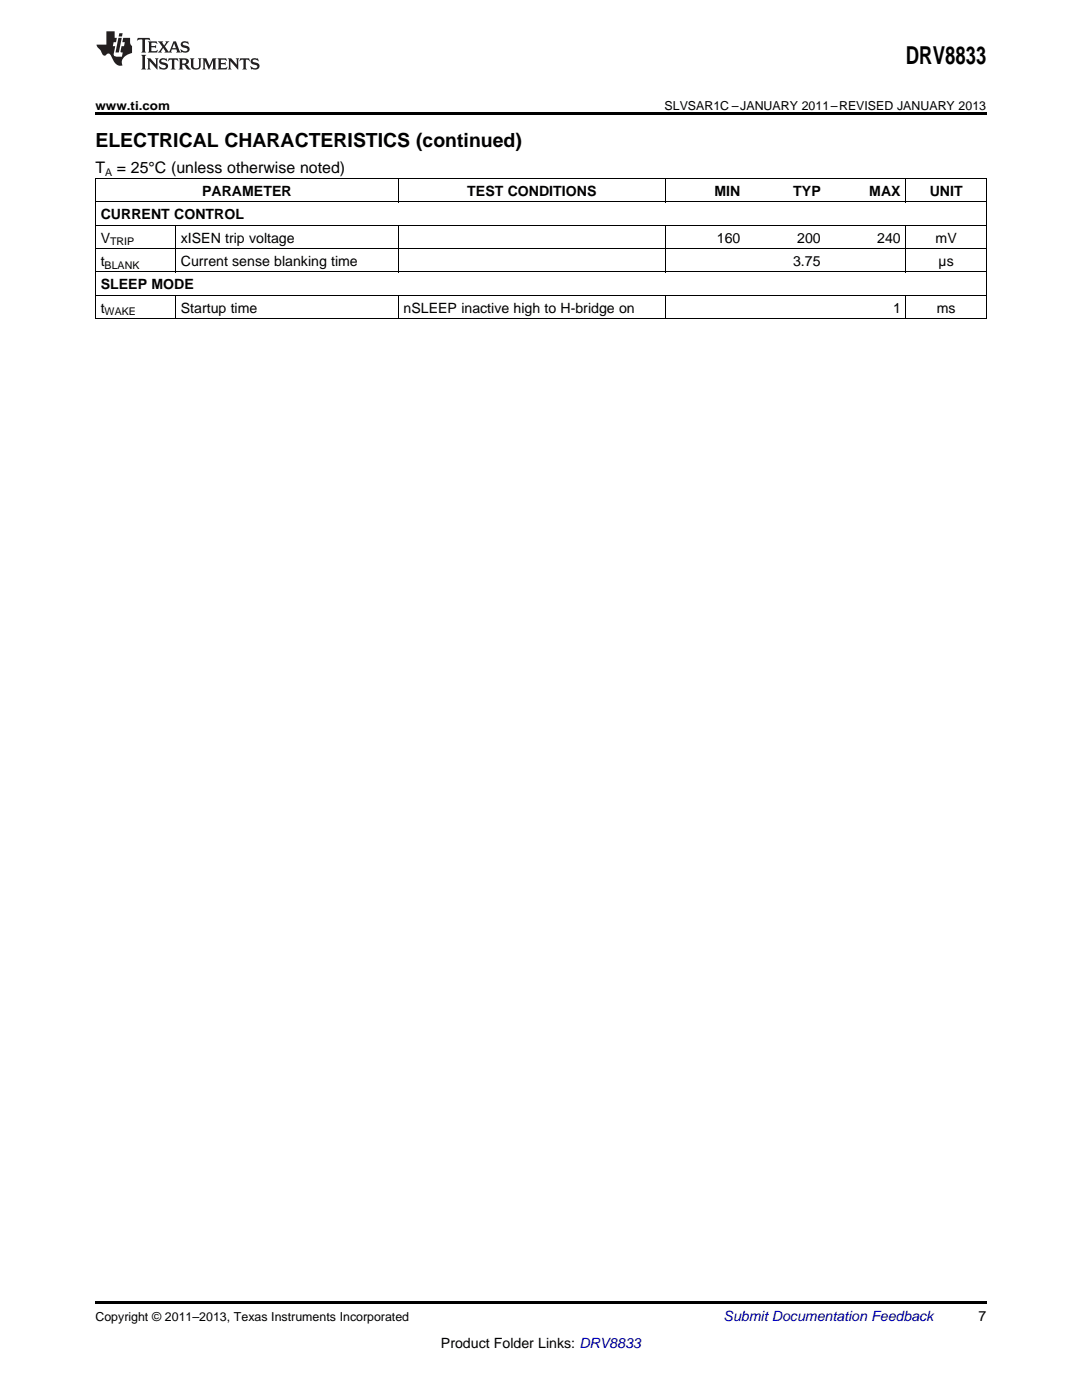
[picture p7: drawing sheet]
<svg xmlns="http://www.w3.org/2000/svg" width="216mm" height="279mm" viewBox="0 0 216 279" stroke-linecap="round" stroke-linejoin="round" font-family="sans-serif">
<path d="M19 22.5h177.8v.5h-177.8zM19 259.7h177.8v.5h-177.8z" fill="#000"/>
<g fill="none" stroke="#000" stroke-width=".2">
<path d="M19 35.6h177.8M19.1 35.7v27.9M79.4 35.7v4.7M132.8 35.7v4.7M180.8 35.7v4.7M196.8 35.7v27.9M19 58.9h177.8M19 54.3h177.8M19 49.6h177.8M19 45h177.8M19 40.3h177.8M35 45v9.3"/>
<path d="M35 59v4.6M79.4 45v9.3M79.4 59v4.6M132.8 45v9.3M132.8 59v4.6M180.8 45v9.3M180.8 59v4.6M19 63.6h177.8"/>
</g>
<g fill="#231f20">
<path d="M27.5 7.6l-.1 .5 .4-.2h.6v.1v2.1l-.2 .4h1l-.3-.4v-2.1l.1-.1h.5l.5 .2-.2-.5zM29.5 8.3l.2 .3v1.5l-.2 .4h1.8l.2-.6a1.04 1.04 0 0 1-1.3 .2v-.7h.6l.3 .2v-.6l-.3 .2h-.6v-.6l.8-.1 .4 .3-.2-.5zM31.5 8.3l.9 1.1-.9 1.1h.8l-.2-.2 .5-.7 .4 .7-.2 .2h1.5l-.1-.2 .1-.4h.9l.1 .4-.2 .2h1l-.3-.3-.7-1.9h-.5l-.9 2-.8-1 .9-1h-.8l.1 .3-.3 .5-.4-.6 .2-.2zM34.7 8.6l.4 1h-.7zM36.3 8.4a.63 .63 0 0 0-.2 .7 .63 .63 0 0 0 .6 .4l.6 .2 .1 .2a.75 .75 0 0 1-.7 .4 .75 .75 0 0 1-.6-.5l.1 .7 .1-.1a1.11 1.11 0 0 0 1.5-.6 1.13 1.13 0 0 0-1.2-.8l-.1-.4a1.04 1.04 0 0 1 1.2 .2l-.2-.5-.1 .1-.5-.2zM28.2 10.9l.2 .4v2.2l-.2 .4h1l-.3-.4v-2.2l.3-.4zM29.3 11.6l.3 .4v1.5l-.3 .4h.8l-.2-.4v-1.3l1.5 1.7v-1.9l.2-.4h-.7l.2 .4v.9l-1.1-1.3zM32 11.8a.62 .62 0 0 0-.2 .7 .62 .62 0 0 0 .6 .4l.6 .1 .1 .3a.76 .76 0 0 1-.7 .3 .76 .76 0 0 1-.6-.4l.1 .7 .1-.1a1.11 1.11 0 0 0 1.5-.6 1.13 1.13 0 0 0-1.2-.8l-.1-.4a1.04 1.04 0 0 1 1.2 .2l-.2-.6-.1 .1-.5-.1zM33.7 11.6l-.2 .6a.61 .61 0 0 1 .8-.3v1.6l-.2 .4h.9l-.2-.4v-1.6a.63 .63 0 0 1 .8 .3l-.2-.6zM35.6 11.6l.3 .4v1.5l-.3 .4h1l-.2-.2v-.8l.5 .2a.76 .76 0 0 0 1.2 .7l-1-1a.58 .58 0 0 0 .6-.5 .58 .58 0 0 0-.5-.6zM36.4 11.9h.1a.45 .45 0 0 1 .5 .1 .45 .45 0 0 1 .1 .5l-.7 .2zM37.9 11.6l.2 .2a2.17 2.17 0 0 0 .3 1.9 .99 .99 0 0 0 1.6-.6v-1.1l.2-.4h-.7l.2 .2a1.92 1.92 0 0 1-.2 1.8 .6 .6 0 0 1-.9-.5v-1.1l.2-.4zM40.4 11.6l.2 .4v1.5l-.2 .4h.7l-.2-.4v-1.4l.8 1.8 .8-1.8v1.4l-.2 .4h.9l-.2-.4v-1.5l.2-.4h-.8l-.6 1.5-.6-1.5zM43.4 11.6l.2 .4v1.5l-.2 .4h1.8l.2-.6a1.04 1.04 0 0 1-1.3 .1v-.6h.5l.4 .2v-.6l-.4 .2h-.5v-.7h.8l.3 .3-.1-.6zM45.5 11.6l.2 .4v1.5l-.2 .4h.7l-.2-.4v-1.3l1.5 1.7v-1.9l.2-.4h-.7l.2 .4v.9l-1.1-1.3zM47.9 11.6l-.1 .6a.61 .61 0 0 1 .8-.3v1.6l-.3 .4h1l-.3-.4 .1-1.6a.63 .63 0 0 1 .7 .3l-.1-.6zM50.2 11.8a.62 .62 0 0 0-.2 .7 .62 .62 0 0 0 .6 .4l.6 .1 .2 .3a.76 .76 0 0 1-.8 .3 .76 .76 0 0 1-.6-.4l.1 .7 .2-.1a1.11 1.11 0 0 0 1.5-.6 1.13 1.13 0 0 0-1.3-.8l-.1-.4a1.04 1.04 0 0 1 1.2 .2l-.1-.6-.2 .1-.5-.1z"/>
<path d="M21.2 6.3v2.6h-1.9l.1 .4 .7 .9a.91 .91 0 0 0 1 .8 .56 .56 0 0 1 .5-.3 .56 .56 0 0 1 .5 .3l.4 .8a1.53 1.53 0 0 0 1.9 1.2 1.54 1.54 0 0 1 1-2.1l.9-.3v-1.4a1.52 1.52 0 0 1-.3-1.6h-1.4l-.2 .8h.5l-.2 .8h-.4l-.2 1v.2l.4 .1-.2 .8a1.93 1.93 0 0 1-1.6-.3l.3-1.8h-.5l.2-.8h.4l.2-.8h-.4v-1.3zM23.6 7.6l-.6 2.9h.7l.6-2.9zM23.8 6.6l-.1 .7h.6l.2-.7z"/>
</g>
<text font-size="4.9" x="180.8" y="12.8">DRV8833</text>
<text font-size="3.9" x="19" y="29.3">ELECTRICAL CHARACTERISTICS (continued)</text>
<g font-size="3.2">
<text x="19" y="34.4">T</text>
<text x="23.3" y="34.4">= 25°C (unless otherwise noted)</text>
</g>
<g font-size="2.8">
<text x="40.3" y="39.1">PARAMETER</text>
<text x="93.2" y="39.1">TEST CONDITIONS</text>
<text x="142.6" y="39.1">MIN</text>
<text x="158.3" y="39.1">TYP</text>
<text x="173.5" y="39.1">MAX</text>
<text x="185.5" y="39.1">UNIT</text>
<text x="20.1" y="43.7">CURRENT CONTROL</text>
<text x="20.1" y="48.4">V</text>
<text x="20.1" y="53.1">t</text>
<text x="36.1" y="48.4">xISEN trip voltage</text>
<text x="36.1" y="53.1">Current sense blanking time</text>
<text x="143.1" y="48.4">160</text>
<text x="158.3" y="53.1">3.75</text>
<text x="159.1" y="48.4">200</text>
<text x="175" y="48.4">240</text>
<text x="186.7" y="48.4">mV</text>
<text x="187.3" y="53.1">µs</text>
<text x="20.1" y="57.7">SLEEP MODE</text>
<text x="20.1" y="62.4">t</text>
<text x="36.1" y="62.4">Startup time</text>
<text x="80.5" y="62.4">nSLEEP inactive high to H-bridge on</text>
<text x="178.2" y="62.4">1</text>
<text x="186.9" y="62.4">ms</text>
<text x="195.3" y="263.6">7</text>
<text x="88" y="269">Product Folder Links: DRV8833</text>
</g>
<text font-size="2.8" fill="#0000c8" x="144.4" y="263.6">Submit Documentation Feedback</text>
<g font-size="2.5">
<text x="19" y="21.9">www.ti.com</text>
<text x="132.6" y="21.9">SLVSAR1C –JANUARY 2011–REVISED JANUARY 2013</text>
<text x="19" y="263.6">Copyright © 2011–2013, Texas Instruments Incorporated</text>
</g>
<g font-size="2.1">
<text x="21" y="35.1">A</text>
<text x="20.9" y="53.6">BLANK</text>
<text x="22" y="49">TRIP</text>
<text x="20.9" y="62.9">WAKE</text>
</g>
</svg>
